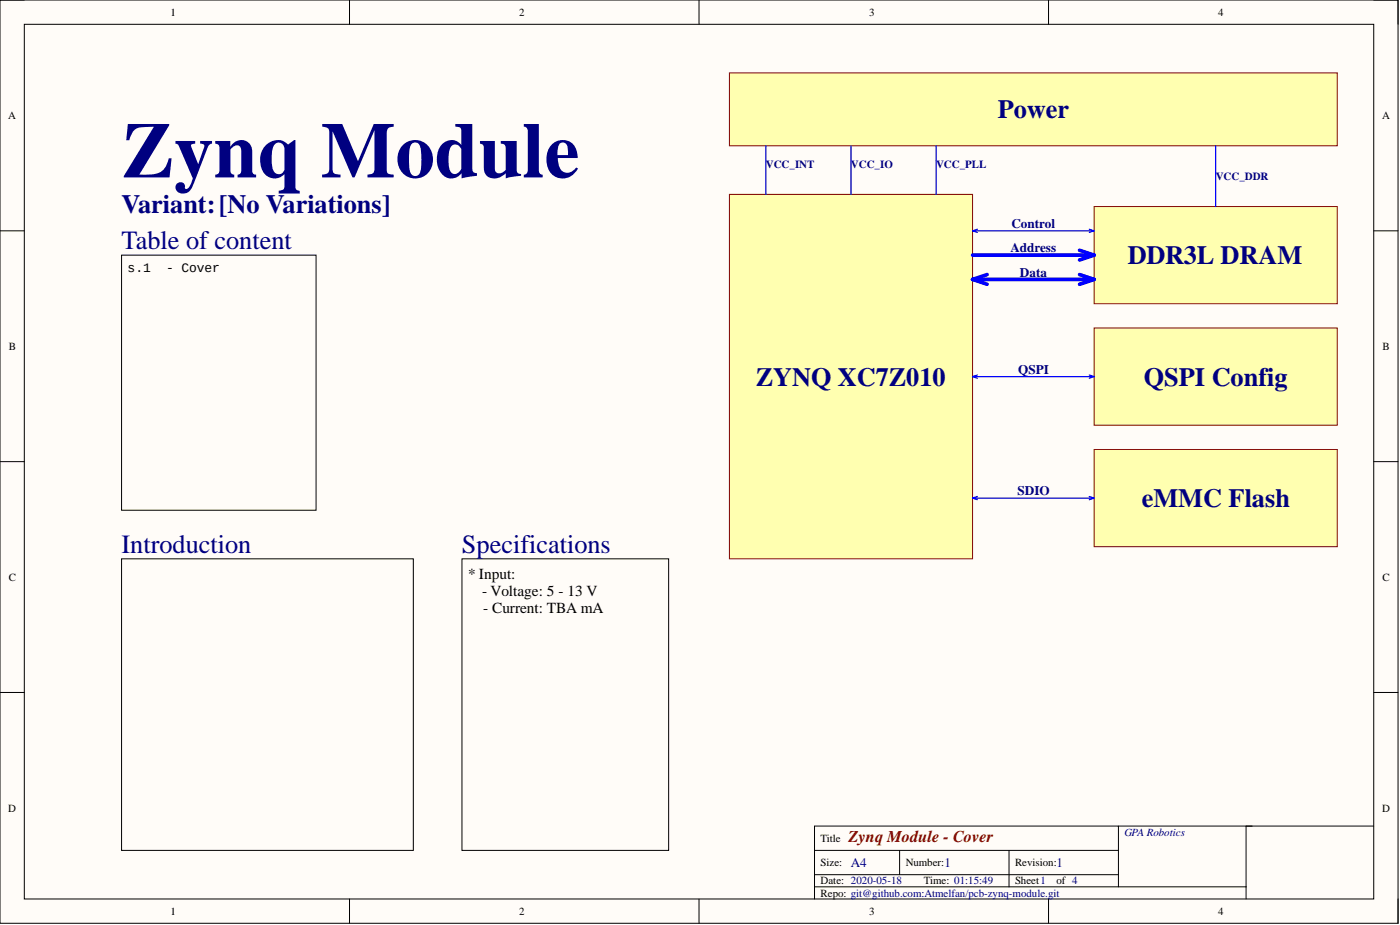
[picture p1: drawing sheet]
<svg xmlns="http://www.w3.org/2000/svg" width="292mm" height="193mm" viewBox="0 0 292 193" stroke-linecap="round" stroke-linejoin="round" font-family="sans-serif">
<path d="M0 0h291.7v192.6h-291.7z" fill-rule="evenodd" fill="#fffcf8"/>
<path d="M0 0h291.7v192.6h-291.7z" fill="none" stroke="#000" stroke-width=".21"/>
<path d="M5.1 5.1h281.5v182.4h-281.5z" fill-rule="evenodd" fill="#fffcf8"/>
<g fill="none" stroke="#000" stroke-width=".21">
<path d="M0 0h5.1M5.1 5.1h281.5v182.4h-281.5zM72.9 0v5.1M145.8 0v5.1M218.8 0v5.1M286.6 0h5.1v5.1M0 48.2h5.1M286.6 48.2h5.1M0 96.3h5.1M286.6 96.3h5.1M0 144.5h5.1M286.6 144.5h5.1"/>
<path d="M169.9 177.4h63.5M187.7 177.4v5.1M210.5 177.4v7.6M233.4 172.3v12.7M260 172.3v15.2M286.6 172.3h-116.7v15.2M72.9 187.5v5.1M145.8 187.5v5.1M169.9 185h90.1M169.9 182.5h63.5M218.8 187.5v5.1M291.7 187.5v5.1"/>
</g>
<path d="M152.2 40.6h50.7v76h-50.7z" fill-rule="evenodd" fill="#ffffb0"/>
<path d="M152.2 40.6h50.7v76h-50.7z" fill="none" stroke="#800000" stroke-width=".21"/>
<path d="M228.3 43.1h50.7v20.3h-50.7z" fill-rule="evenodd" fill="#ffffb0"/>
<path d="M228.3 43.1h50.7v20.3h-50.7z" fill="none" stroke="#800000" stroke-width=".21"/>
<path d="M228.3 68.4h50.7v20.3h-50.7z" fill-rule="evenodd" fill="#ffffb0"/>
<path d="M228.3 68.4h50.7v20.3h-50.7z" fill="none" stroke="#800000" stroke-width=".21"/>
<path d="M228.3 93.8h50.7v20.2h-50.7z" fill-rule="evenodd" fill="#ffffb0"/>
<path d="M228.3 93.8h50.7v20.2h-50.7z" fill="none" stroke="#800000" stroke-width=".21"/>
<g fill="none" stroke="#00f" stroke-width=".25">
<path d="M202.9 48.2h25.4M202.9 48.2l1 .3M203.9 47.8l-1 .4M227.3 47.8l1 .4M228.3 48.2l-1 .3M202.9 78.6h25.4M202.9 78.6l1 .3M203.9 78.2l-1 .4M227.3 78.2l1 .4M228.3 78.6l-1 .3M202.9 103.9h25.4M202.9 103.9l1 .3"/>
<path d="M203.9 103.6l-1 .3M227.3 103.6l1 .3M228.3 103.9l-1 .3"/>
</g>
<path d="M202.9 53.2h25.4M202.9 58.3h25.4M202.9 58.3l3.1 1M206 57.3l-3.1 1M225.2 52.2l3.1 1M225.2 57.3l3.1 1M228.3 53.2l-3.1 1M228.3 58.3l-3.1 1" fill="none" stroke="#00f" stroke-width=".76"/>
<path d="M152.2 15.2h126.8v15.2h-126.8z" fill-rule="evenodd" fill="#ffffb0"/>
<path d="M152.2 15.2h126.8v15.2h-126.8z" fill="none" stroke="#800000" stroke-width=".21"/>
<path d="M159.8 30.4v10.2M177.6 30.4v10.2M195.3 30.4v10.2M253.6 30.4v12.7" fill="none" stroke="#00f" stroke-width=".25"/>
<path d="M25.4 53.2h40.5v53.2h-40.5zM25.4 116.6h60.8v60.8h-60.8zM96.4 116.6h43.1v60.8h-43.1z" fill="none" stroke="#000" stroke-width=".21"/>
<text font-size="16.5" fill="#000080" x="25.4" y="37">Zynq Module</text>
<g font-size="5.5" fill="#000080">
<text x="208.2" y="24.7">Power</text>
<text x="25.4" y="44.4">Variant:[No Variations]</text>
<text x="25.4" y="52">Table of content</text>
<text x="235.3" y="55.1">DDR3L DRAM</text>
<text x="157.7" y="80.4">ZYNQ XC7Z010</text>
<text x="238.6" y="80.4">QSPI Config</text>
<text x="238.2" y="105.8">eMMC Flash</text>
<text x="25.4" y="115.4">Introduction</text>
<text x="96.4" y="115.4">Specifications</text>
</g>
<text font-size="3.4" fill="#800000" x="177" y="175.6">Zynq Module - Cover</text>
<g font-size="3.2">
<text x="97.7" y="120.7">* Input:</text>
<text x="100.6" y="124.3">- Voltage: 5 - 13 V</text>
<text x="100.8" y="127.8">- Current: TBA mA</text>
</g>
<g font-size="2.7" fill="#000080">
<text x="211" y="47.6">Control</text>
<text x="210.8" y="52.6">Address</text>
<text x="212.8" y="57.7">Data</text>
<text x="212.4" y="78">QSPI</text>
<text x="212.3" y="103.3">SDIO</text>
<text x="177.6" y="180.9">A4</text>
<text x="197.1" y="180.9">1</text>
<text x="220.4" y="180.9">1</text>
</g>
<g font-size="2.7">
<text x="26.6" y="56.7">s.1</text>
<text x="34.7" y="56.7">- Cover</text>
</g>
<g font-size="2.3">
<text x="35.6" y="3.3">1</text>
<text x="108.3" y="3.3">2</text>
<text x="181.4" y="3.3">3</text>
<text x="254.2" y="3.3">4</text>
<text x="1.7" y="24.8">A</text>
<text x="288.4" y="24.8">A</text>
<text x="1.8" y="73">B</text>
<text x="288.4" y="73">B</text>
<text x="1.8" y="121.1">C</text>
<text x="288.4" y="121.1">C</text>
<text x="1.7" y="169.3">D</text>
<text x="288.4" y="169.3">D</text>
<text x="171.2" y="175.6">Title</text>
<text x="171.2" y="180.7">Size:</text>
<text x="171.2" y="184.5">Date: 2020-05-18</text>
<text x="189" y="180.7">Number:</text>
<text x="192.8" y="184.5">Time: 01:15:49</text>
<text x="211.8" y="180.7">Revision:</text>
<text x="211.8" y="184.5">Sheet1</text>
<text x="220.4" y="184.5">of 4</text>
<text x="35.6" y="190.8">1</text>
<text x="108.3" y="190.8">2</text>
<text x="171.2" y="187">Repo: git@github.com:Atmelfan/pcb-zynq-module.git</text>
<text x="181.4" y="190.8">3</text>
<text x="254.2" y="190.8">4</text>
</g>
<g font-size="2.3" fill="#000080">
<text x="159.8" y="35">VCC_INT</text>
<text x="177.6" y="35">VCC_IO</text>
<text x="195.3" y="35">VCC_PLL</text>
<text x="253.6" y="37.5">VCC_DDR</text>
<text x="234.6" y="174.4">GPA Robotics</text>
</g>
</svg>
